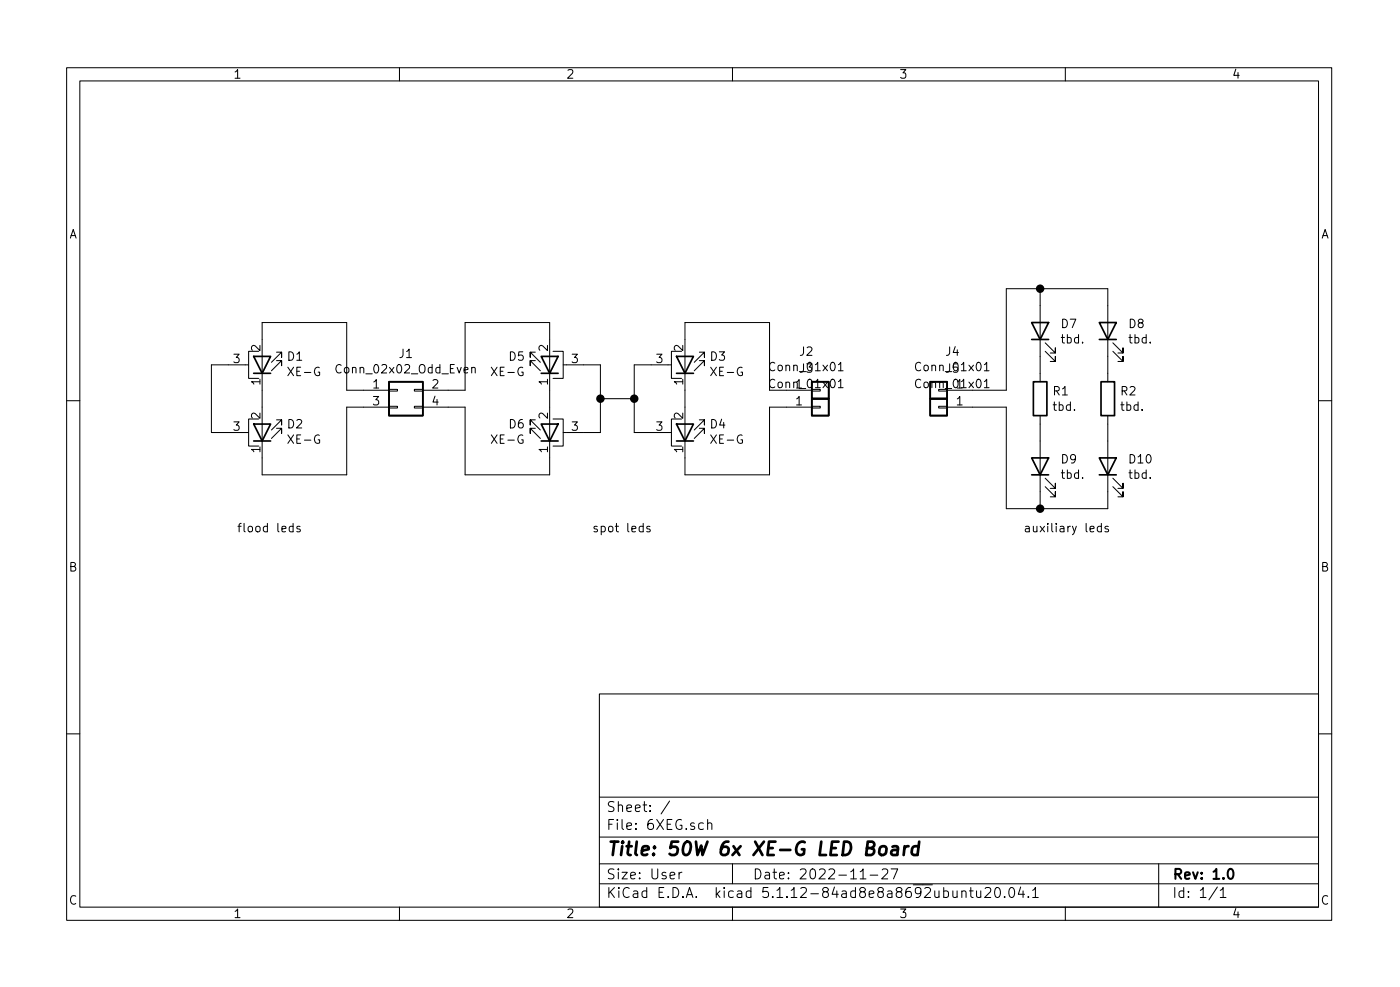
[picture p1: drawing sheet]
EESchema Schematic File Version 4
EELAYER 30 0
EELAYER END
$Descr User 8268 5827
encoding utf-8
Sheet 1 1
Title "50W 6x XE-G LED Board"
Date "2022-11-27"
Rev "1.0"
Comp ""
Comment1 ""
Comment2 ""
Comment3 ""
Comment4 ""
$EndDescr
$Comp
L Connector_Generic:Conn_02x02_Odd_Even J1
U 1 1
P 2350 2300
F 0 "J1" H 2400 2517 50  0000 C CNN
F 1 "Conn_02x02_Odd_Even" H 2400 2426 50  0000 C CNN
F 2 "Connector_PinHeader_2.00mm:PinHeader_2x02_P2.00mm_Vertical_SMD" H 2350 2300 50  0001 C CNN
F 3 "~" H 2350 2300 50  0001 C CNN
	1    2350 2300
	1    0    0    -1  
$EndComp
$Comp
L Device:LED_PAD D2
U 1 1
P 1550 2550
F 0 "D2" V 1596 2693 50  0000 L CNN
F 1 "XE-G" V 1505 2693 50  0000 L CNN
F 2 "rt_leds:LED_Cree-XE-G" H 1550 2550 50  0001 C CNN
F 3 "~" H 1550 2550 50  0001 C CNN
	1    1550 2550
	0    1    -1   0   
$EndComp
$Comp
L Device:LED_PAD D5
U 1 1
P 3250 2150
F 0 "D5" V 3296 2293 50  0000 L CNN
F 1 "XE-G" V 3205 2293 50  0000 L CNN
F 2 "rt_leds:LED_Cree-XE-G" H 3250 2150 50  0001 C CNN
F 3 "~" H 3250 2150 50  0001 C CNN
	1    3250 2150
	0    -1   -1   0   
$EndComp
Wire Wire Line
	4050 2000 4050 1900
Wire Wire Line
	4050 1900 4550 1900
Wire Wire Line
	4550 1900 4550 2300
Wire Wire Line
	4050 2300 4050 2400
Wire Wire Line
	4050 2700 4050 2800
Wire Wire Line
	4050 2800 4550 2800
Wire Wire Line
	4550 2800 4550 2400
Wire Wire Line
	4550 2300 4650 2300
Wire Wire Line
	4650 2400 4550 2400
$Comp
L Device:LED_PAD D1
U 1 1
P 1550 2150
F 0 "D1" V 1596 2293 50  0000 L CNN
F 1 "XE-G" V 1505 2293 50  0000 L CNN
F 2 "rt_leds:LED_Cree-XE-G" H 1550 2150 50  0001 C CNN
F 3 "~" H 1550 2150 50  0001 C CNN
	1    1550 2150
	0    1    -1   0   
$EndComp
$Comp
L Device:LED_PAD D4
U 1 1
P 4050 2550
F 0 "D4" V 4096 2693 50  0000 L CNN
F 1 "XE-G" V 4005 2693 50  0000 L CNN
F 2 "rt_leds:LED_Cree-XE-G" H 4050 2550 50  0001 C CNN
F 3 "~" H 4050 2550 50  0001 C CNN
	1    4050 2550
	0    1    -1   0   
$EndComp
Wire Wire Line
	1550 2000 1550 1900
Wire Wire Line
	1550 1900 2050 1900
Wire Wire Line
	2050 1900 2050 2300
Wire Wire Line
	1550 2300 1550 2400
Wire Wire Line
	1550 2700 1550 2800
Wire Wire Line
	1550 2800 2050 2800
Wire Wire Line
	2050 2800 2050 2400
Wire Wire Line
	2050 2300 2150 2300
Wire Wire Line
	2150 2400 2050 2400
$Comp
L Device:LED_PAD D3
U 1 1
P 4050 2150
F 0 "D3" V 4096 2293 50  0000 L CNN
F 1 "XE-G" V 4005 2293 50  0000 L CNN
F 2 "rt_leds:LED_Cree-XE-G" H 4050 2150 50  0001 C CNN
F 3 "~" H 4050 2150 50  0001 C CNN
	1    4050 2150
	0    1    -1   0   
$EndComp
$Comp
L Device:LED_PAD D6
U 1 1
P 3250 2550
F 0 "D6" V 3296 2693 50  0000 L CNN
F 1 "XE-G" V 3205 2693 50  0000 L CNN
F 2 "rt_leds:LED_Cree-XE-G" H 3250 2550 50  0001 C CNN
F 3 "~" H 3250 2550 50  0001 C CNN
	1    3250 2550
	0    -1   -1   0   
$EndComp
Wire Wire Line
	3250 2000 3250 1900
Wire Wire Line
	3250 1900 2750 1900
Wire Wire Line
	2750 1900 2750 2300
Wire Wire Line
	3250 2300 3250 2400
Wire Wire Line
	3250 2700 3250 2800
Wire Wire Line
	3250 2800 2750 2800
Wire Wire Line
	2750 2800 2750 2400
Wire Wire Line
	2750 2300 2650 2300
Wire Wire Line
	2650 2400 2750 2400
Wire Wire Line
	1350 2150 1250 2150
Wire Wire Line
	1250 2150 1250 2550
Wire Wire Line
	1350 2550 1250 2550
$Comp
L Connector_Generic:Conn_01x01 J2
U 1 1
P 4850 2300
F 0 "J2" H 4768 2075 50  0000 C CNN
F 1 "Conn_01x01" H 4768 2166 50  0000 C CNN
F 2 "rt_pins:1,5x3mm_SMD" H 4850 2300 50  0001 C CNN
F 3 "~" H 4850 2300 50  0001 C CNN
	1    4850 2300
	1    0    0    1   
$EndComp
$Comp
L Connector_Generic:Conn_01x01 J3
U 1 1
P 4850 2400
F 0 "J3" H 4768 2175 50  0000 C CNN
F 1 "Conn_01x01" H 4768 2266 50  0000 C CNN
F 2 "rt_pins:1,5x3mm_SMD" H 4850 2400 50  0001 C CNN
F 3 "~" H 4850 2400 50  0001 C CNN
	1    4850 2400
	1    0    0    1   
$EndComp
$Comp
L Connector_Generic:Conn_01x01 J4
U 1 1
P 5550 2300
F 0 "J4" H 5468 2075 50  0000 C CNN
F 1 "Conn_01x01" H 5468 2166 50  0000 C CNN
F 2 "rt_pins:1,5x3mm_SMD" H 5550 2300 50  0001 C CNN
F 3 "~" H 5550 2300 50  0001 C CNN
	1    5550 2300
	-1   0    0    1   
$EndComp
$Comp
L Connector_Generic:Conn_01x01 J5
U 1 1
P 5550 2400
F 0 "J5" H 5468 2175 50  0000 C CNN
F 1 "Conn_01x01" H 5468 2266 50  0000 C CNN
F 2 "rt_pins:1,5x3mm_SMD" H 5550 2400 50  0001 C CNN
F 3 "~" H 5550 2400 50  0001 C CNN
	1    5550 2400
	-1   0    0    1   
$EndComp
$Comp
L Device:R R1
U 1 1
P 6150 2350
F 0 "R1" H 6220 2396 50  0000 L CNN
F 1 "tbd." H 6220 2305 50  0000 L CNN
F 2 "Resistor_SMD:R_1206_3216Metric" V 6080 2350 50  0001 C CNN
F 3 "~" H 6150 2350 50  0001 C CNN
	1    6150 2350
	1    0    0    -1  
$EndComp
$Comp
L Device:LED D7
U 1 1
P 6150 1950
F 0 "D7" V 6189 1832 50  0000 R CNN
F 1 "tbd." V 6098 1832 50  0000 R CNN
F 2 "LED_SMD:LED_PLCC-2" H 6150 1950 50  0001 C CNN
F 3 "~" H 6150 1950 50  0001 C CNN
	1    6150 1950
	0    -1   -1   0   
$EndComp
$Comp
L Device:LED D9
U 1 1
P 6150 2750
F 0 "D9" V 6189 2632 50  0000 R CNN
F 1 "tbd." V 6098 2632 50  0000 R CNN
F 2 "LED_SMD:LED_PLCC-2" H 6150 2750 50  0001 C CNN
F 3 "~" H 6150 2750 50  0001 C CNN
	1    6150 2750
	0    -1   -1   0   
$EndComp
$Comp
L Device:R R2
U 1 1
P 6550 2350
F 0 "R2" H 6620 2396 50  0000 L CNN
F 1 "tbd." H 6620 2305 50  0000 L CNN
F 2 "Resistor_SMD:R_1206_3216Metric" V 6480 2350 50  0001 C CNN
F 3 "~" H 6550 2350 50  0001 C CNN
	1    6550 2350
	1    0    0    -1  
$EndComp
$Comp
L Device:LED D8
U 1 1
P 6550 1950
F 0 "D8" V 6589 1832 50  0000 R CNN
F 1 "tbd." V 6498 1832 50  0000 R CNN
F 2 "LED_SMD:LED_PLCC-2" H 6550 1950 50  0001 C CNN
F 3 "~" H 6550 1950 50  0001 C CNN
	1    6550 1950
	0    -1   -1   0   
$EndComp
$Comp
L Device:LED D10
U 1 1
P 6550 2750
F 0 "D10" V 6589 2632 50  0000 R CNN
F 1 "tbd." V 6498 2632 50  0000 R CNN
F 2 "LED_SMD:LED_PLCC-2" H 6550 2750 50  0001 C CNN
F 3 "~" H 6550 2750 50  0001 C CNN
	1    6550 2750
	0    -1   -1   0   
$EndComp
Wire Wire Line
	5750 2300 5950 2300
Wire Wire Line
	5950 2300 5950 1700
Wire Wire Line
	5950 1700 6150 1700
Wire Wire Line
	6550 1700 6550 1800
Wire Wire Line
	6550 3000 6150 3000
Wire Wire Line
	5950 3000 5950 2400
Wire Wire Line
	5950 2400 5750 2400
Wire Wire Line
	6550 2100 6550 2200
Wire Wire Line
	6550 2500 6550 2600
Wire Wire Line
	6550 2900 6550 3000
Wire Wire Line
	6150 1700 6150 1800
Wire Wire Line
	6150 2100 6150 2200
Wire Wire Line
	6150 2500 6150 2600
Wire Wire Line
	6150 2900 6150 3000
Connection ~ 6150 1700
Wire Wire Line
	6150 1700 6550 1700
Connection ~ 6150 3000
Wire Wire Line
	6150 3000 5950 3000
Wire Wire Line
	3450 2150 3550 2150
Wire Wire Line
	3550 2150 3550 2350
Wire Wire Line
	3850 2150 3750 2150
Wire Wire Line
	3750 2550 3850 2550
Wire Wire Line
	3750 2150 3750 2350
Connection ~ 3750 2350
Wire Wire Line
	3750 2350 3750 2550
Wire Wire Line
	3450 2550 3550 2550
Wire Wire Line
	3550 2550 3550 2350
Connection ~ 3550 2350
Wire Wire Line
	3550 2350 3750 2350
Text Notes 1400 3150 0    50   ~ 0
flood leds
Text Notes 3500 3150 0    50   ~ 0
spot leds
Text Notes 6050 3150 0    50   ~ 0
auxiliary leds
$EndSCHEMATC
